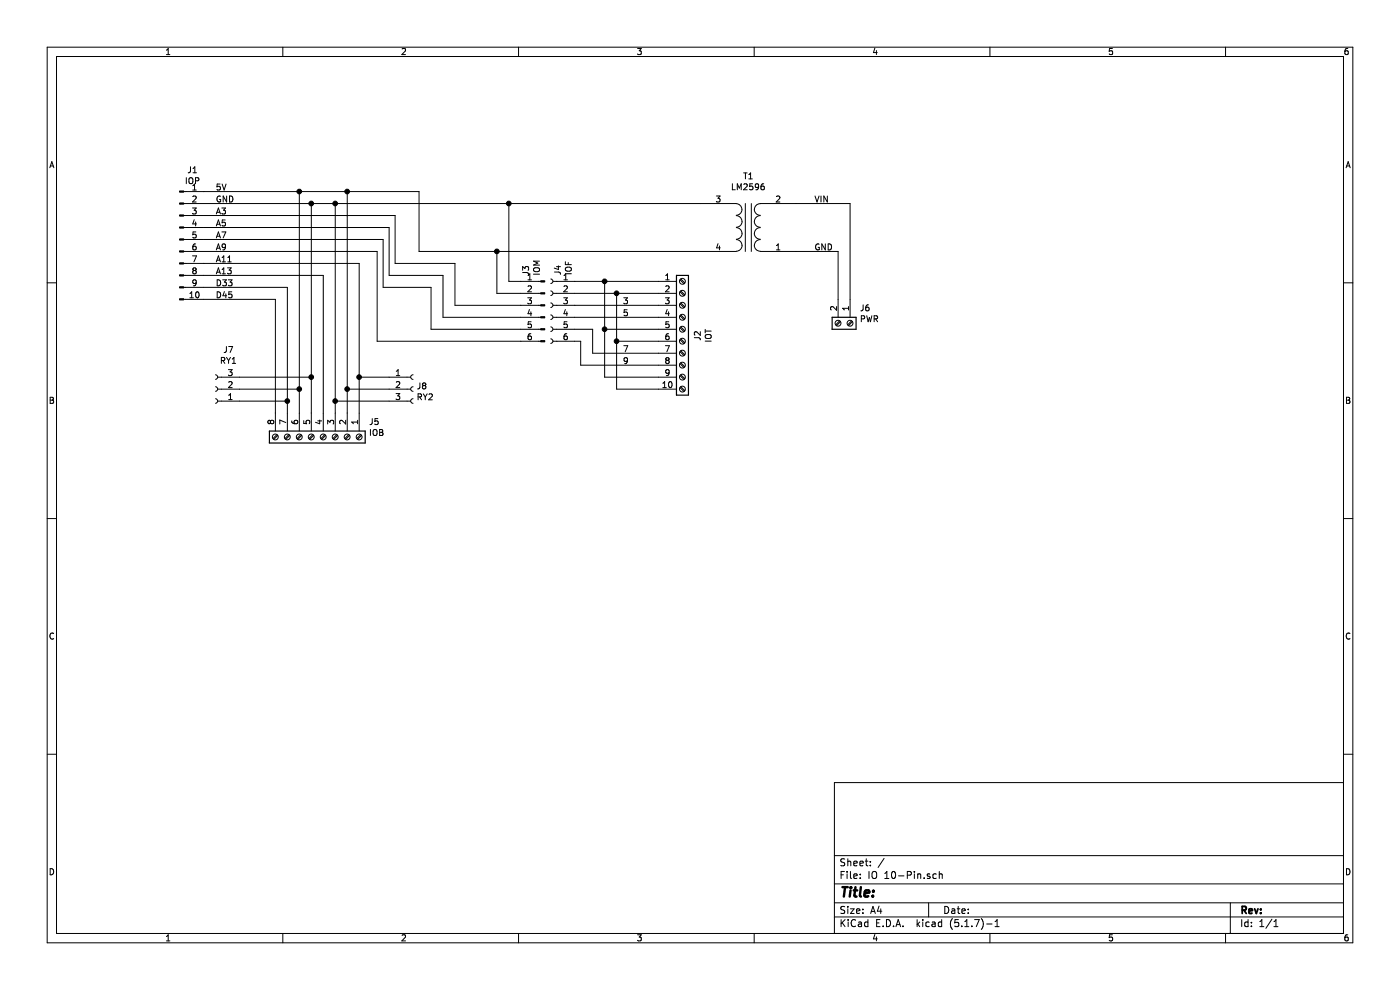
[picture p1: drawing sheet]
EESchema Schematic File Version 4
EELAYER 30 0
EELAYER END
$Descr A4 11693 8268
encoding utf-8
Sheet 1 1
Title ""
Date ""
Rev ""
Comp ""
Comment1 ""
Comment2 ""
Comment3 ""
Comment4 ""
$EndDescr
$Comp
L Connector:Conn_01x10_Male J1
U 1 1
P 1500 2000
F 0 "J1" H 1608 2581 50  0000 C CNN
F 1 "IOP" H 1608 2490 50  0000 C CNN
F 2 "Connector_PinHeader_2.54mm:PinHeader_1x10_P2.54mm_Vertical" H 1500 2000 50  0001 C CNN
F 3 "~" H 1500 2000 50  0001 C CNN
	1    1500 2000
	1    0    0    -1  
$EndComp
Text Label 1800 1600 0    50   ~ 0
5V
Text Label 1800 1700 0    50   ~ 0
GND
Text Label 1800 1800 0    50   ~ 0
A3
Text Label 1800 1900 0    50   ~ 0
A5
Text Label 1800 2000 0    50   ~ 0
A7
Text Label 1800 2100 0    50   ~ 0
A9
Text Label 1800 2200 0    50   ~ 0
A11
Text Label 1800 2300 0    50   ~ 0
A13
Text Label 1800 2400 0    50   ~ 0
D33
Text Label 1800 2500 0    50   ~ 0
D45
$Comp
L Device:Transformer_1P_1S T1
U 1 1
P 6250 1900
F 0 "T1" H 6250 1475 50  0000 C CNN
F 1 "LM2596" H 6250 1566 50  0000 C CNN
F 2 "Transformer_THT:Transformer_Toroid_Horizontal_D18.0mm" H 6250 1900 50  0001 C CNN
F 3 "~" H 6250 1900 50  0001 C CNN
	1    6250 1900
	-1   0    0    1   
$EndComp
Text Label 6800 1700 0    50   ~ 0
VIN
Wire Wire Line
	6650 2100 7000 2100
Wire Wire Line
	6650 1700 7100 1700
$Comp
L Connector:Conn_01x06_Male J3
U 1 1
P 4550 2550
F 0 "J3" V 4704 2794 50  0000 L CNN
F 1 "IOM" V 4613 2794 50  0000 L CNN
F 2 "Connector_PinHeader_2.54mm:PinHeader_1x06_P2.54mm_Vertical" H 4550 2550 50  0001 C CNN
F 3 "~" H 4550 2550 50  0001 C CNN
	1    4550 2550
	-1   0    0    -1  
$EndComp
$Comp
L Connector:Screw_Terminal_01x02 J6
U 1 1
P 7100 2700
F 0 "J6" V 6972 2780 50  0000 L CNN
F 1 "PWR" V 7063 2780 50  0000 L CNN
F 2 "TerminalBlock_Phoenix:TerminalBlock_Phoenix_MKDS-1,5-2-5.08_1x02_P5.08mm_Horizontal" H 7100 2700 50  0001 C CNN
F 3 "~" H 7100 2700 50  0001 C CNN
	1    7100 2700
	0    1    1    0   
$EndComp
Wire Wire Line
	7000 2100 7000 2500
Wire Wire Line
	7100 1700 7100 2500
$Comp
L Connector:Screw_Terminal_01x10 J2
U 1 1
P 5700 2750
F 0 "J2" V 5825 2696 50  0000 C CNN
F 1 "IOT" V 5916 2696 50  0000 C CNN
F 2 "TerminalBlock_Phoenix:TerminalBlock_Phoenix_MKDS-1,5-10-5.08_1x10_P5.08mm_Horizontal" H 5700 2750 50  0001 C CNN
F 3 "~" H 5700 2750 50  0001 C CNN
	1    5700 2750
	1    0    0    -1  
$EndComp
$Comp
L Connector:Conn_01x06_Female J4
U 1 1
P 4600 2550
F 0 "J4" V 4538 2798 50  0000 L CNN
F 1 "IOF" V 4447 2798 50  0000 L CNN
F 2 "Connector_PinSocket_2.54mm:PinSocket_1x06_P2.54mm_Vertical" H 4600 2550 50  0001 C CNN
F 3 "~" H 4600 2550 50  0001 C CNN
	1    4600 2550
	-1   0    0    -1  
$EndComp
Wire Wire Line
	4800 2350 5050 2350
Wire Wire Line
	4800 2450 5150 2450
Wire Wire Line
	4800 2550 5500 2550
Wire Wire Line
	4800 2650 5500 2650
Wire Wire Line
	5050 2350 5050 2750
Wire Wire Line
	5050 2750 5500 2750
Connection ~ 5050 2350
Wire Wire Line
	5050 2350 5500 2350
Wire Wire Line
	5150 2450 5150 2850
Wire Wire Line
	5150 2850 5500 2850
Connection ~ 5150 2450
Wire Wire Line
	5150 2450 5500 2450
Wire Wire Line
	4800 2750 4950 2750
Wire Wire Line
	4950 2750 4950 2950
Wire Wire Line
	4950 2950 5500 2950
Wire Wire Line
	4800 2850 4850 2850
Wire Wire Line
	4850 2850 4850 3050
Wire Wire Line
	4850 3050 5500 3050
Wire Wire Line
	5500 3150 5050 3150
Wire Wire Line
	5050 3150 5050 2750
Connection ~ 5050 2750
Wire Wire Line
	5500 3250 5150 3250
Wire Wire Line
	5150 3250 5150 2850
Connection ~ 5150 2850
Wire Wire Line
	5850 2100 4150 2100
Wire Wire Line
	3500 2100 3500 1600
Wire Wire Line
	4350 2350 4250 2350
Wire Wire Line
	4250 2350 4250 1700
Connection ~ 4250 1700
Wire Wire Line
	4250 1700 5850 1700
Wire Wire Line
	4350 2450 4150 2450
Wire Wire Line
	3600 2400 3600 2750
Wire Wire Line
	3600 2750 4350 2750
Wire Wire Line
	3700 2300 3700 2650
Wire Wire Line
	3700 2650 4350 2650
Wire Wire Line
	3800 2200 3800 2550
Wire Wire Line
	3800 2550 4350 2550
Wire Wire Line
	4150 2450 4150 2100
Connection ~ 4150 2100
Wire Wire Line
	4150 2100 3500 2100
Wire Wire Line
	2600 1700 2600 3150
Connection ~ 2600 1700
Wire Wire Line
	2500 1600 2500 3250
Connection ~ 2500 1600
Wire Wire Line
	1700 2500 2300 2500
Wire Wire Line
	2300 2500 2300 3450
Wire Wire Line
	1700 2400 2400 2400
Wire Wire Line
	2400 2400 2400 3350
Wire Wire Line
	1700 2300 2700 2300
Wire Wire Line
	1700 1800 3300 1800
Wire Wire Line
	3300 1800 3300 2200
Wire Wire Line
	3300 2200 3800 2200
Wire Wire Line
	1700 1900 3250 1900
Wire Wire Line
	3250 1900 3250 2300
Wire Wire Line
	3250 2300 3700 2300
Wire Wire Line
	1700 2000 3200 2000
Wire Wire Line
	3200 2000 3200 2400
Wire Wire Line
	3200 2400 3600 2400
Wire Wire Line
	1700 2100 3150 2100
Wire Wire Line
	3150 2100 3150 2850
Wire Wire Line
	3150 2850 4350 2850
Text Label 5200 2550 0    50   ~ 0
3
Text Label 5200 2650 0    50   ~ 0
5
Text Label 5200 2950 0    50   ~ 0
7
Text Label 5200 3050 0    50   ~ 0
9
Wire Wire Line
	1700 1600 2500 1600
Text Label 6800 2100 0    50   ~ 0
GND
Wire Wire Line
	1700 1700 2600 1700
Wire Wire Line
	2500 1600 2900 1600
Wire Wire Line
	2900 1600 3500 1600
Connection ~ 2900 1600
Wire Wire Line
	2900 1600 2900 3250
$Comp
L Connector:Screw_Terminal_01x08 J5
U 1 1
P 2700 3650
F 0 "J5" V 2572 4030 50  0000 L CNN
F 1 "IOB" V 2663 4030 50  0000 L CNN
F 2 "TerminalBlock_Phoenix:TerminalBlock_Phoenix_MKDS-1,5-8-5.08_1x08_P5.08mm_Horizontal" H 2700 3650 50  0001 C CNN
F 3 "~" H 2700 3650 50  0001 C CNN
	1    2700 3650
	0    1    1    0   
$EndComp
$Comp
L Connector:Conn_01x03_Female J8
U 1 1
P 3450 3250
F 0 "J8" H 3478 3276 50  0000 L CNN
F 1 "RY2" H 3478 3185 50  0000 L CNN
F 2 "Connector_PinSocket_2.54mm:PinSocket_1x03_P2.54mm_Vertical" H 3450 3250 50  0001 C CNN
F 3 "~" H 3450 3250 50  0001 C CNN
	1    3450 3250
	1    0    0    -1  
$EndComp
$Comp
L Connector:Conn_01x03_Female J7
U 1 1
P 1800 3250
F 0 "J7" H 1692 2925 50  0000 C CNN
F 1 "RY1" H 1692 3016 50  0000 C CNN
F 2 "Connector_PinSocket_2.54mm:PinSocket_1x03_P2.54mm_Vertical" H 1800 3250 50  0001 C CNN
F 3 "~" H 1800 3250 50  0001 C CNN
	1    1800 3250
	-1   0    0    1   
$EndComp
Wire Wire Line
	2000 3350 2400 3350
Connection ~ 2400 3350
Wire Wire Line
	2400 3350 2400 3450
Wire Wire Line
	2000 3250 2500 3250
Connection ~ 2500 3250
Wire Wire Line
	2500 3250 2500 3450
Wire Wire Line
	2000 3150 2600 3150
Connection ~ 2600 3150
Wire Wire Line
	2600 3150 2600 3450
Wire Wire Line
	3250 3250 2900 3250
Connection ~ 2900 3250
Wire Wire Line
	2900 3250 2900 3450
Wire Wire Line
	2700 2300 2700 3450
Wire Wire Line
	2600 1700 2800 1700
Wire Wire Line
	3000 2200 3000 3150
Wire Wire Line
	1700 2200 3000 2200
Wire Wire Line
	3250 3150 3000 3150
Connection ~ 3000 3150
Wire Wire Line
	3000 3150 3000 3450
Wire Wire Line
	2800 3450 2800 3350
Connection ~ 2800 1700
Wire Wire Line
	2800 1700 4250 1700
Wire Wire Line
	3250 3350 2800 3350
Connection ~ 2800 3350
Wire Wire Line
	2800 3350 2800 1700
$EndSCHEMATC
